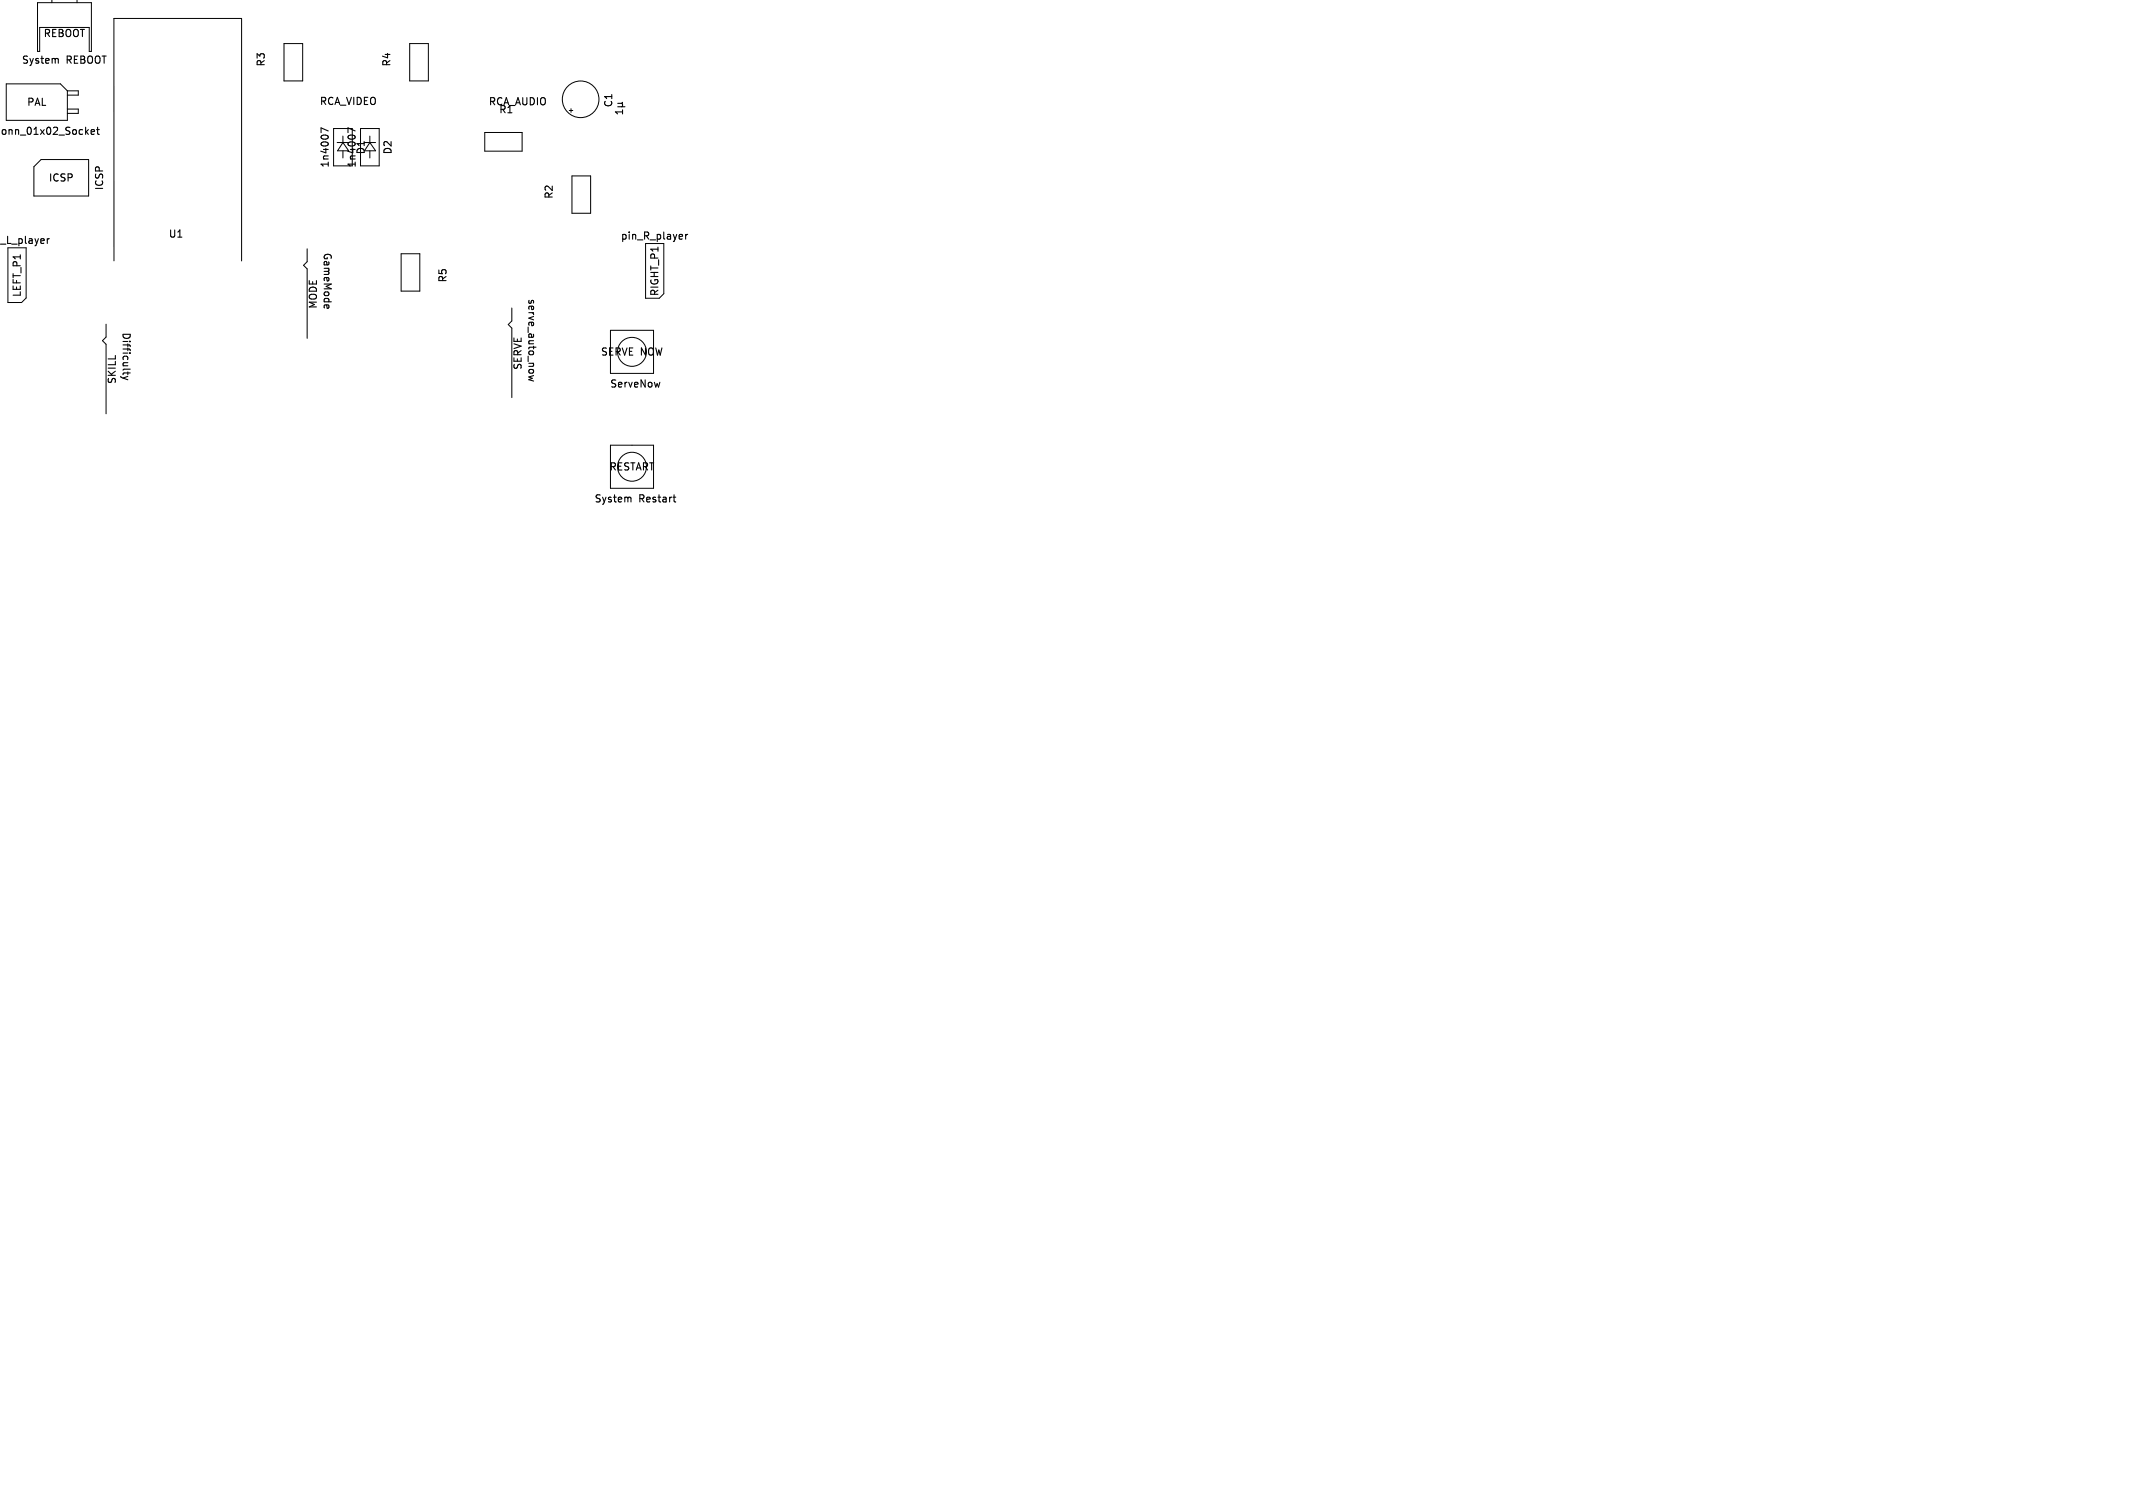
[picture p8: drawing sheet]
<svg xmlns="http://www.w3.org/2000/svg" width="297mm" height="210mm" viewBox="0 0 297 210" stroke-linecap="round" stroke-linejoin="round" font-family="sans-serif">
<g fill="none" stroke="#000" stroke-width=".15">
<path d="M8 8.1l.1 .2v.5M12.7 18.4l.5-.1-.1-.2-.3-.1-.1 .2v.5h.4M13.4 18h.4M13.6 17.7v.9l.2 .1M45.7 18.2l-1-.4v.7M49.5 18.2l-1-.4v.7M6 33.2l.2 .3-.5 .1M6.1 33.9h-.1M6.6 33.2v.7M6.9 33.2l-.3 .2M95 32.7v.2l-.4 .1M95.5 32.6v.7"/>
<path d="M95.8 32.6l-.3 .2M16.8 52.5l.3 .2M17.1 52.7l.7 .2M17.8 51.8v.4M17.8 52.4l-.7 .3M18.1 51.9h-.8l-.2 .3M45.1 42.8l.1 .1M45.5 42.5l.1 .4 .2-.1M74.3 52.3l-.7 .2 .5 .2-.5 .2 .7 .2M91.9 53.2l-.2 .7M87.7 69.2l.2 .2v.5M93.7 69.2h.4"/>
<path d="M93.9 69.9h.2"/>
</g>
<g fill="none" stroke="#000" stroke-width=".14">
<path d="M7.2 0v.4M10.7 0v.4M.9 11.7h7.5l1 1v4.1h-8.5zM5.2 .4h7.5v6.8h-.3v-3.4h-6.9v3.4h-.3zM9.4 12.7h1.5v.6h-1.5M9.4 15.2h1.5v.6h-1.5M39.5 6.1h2.6v5.2h-2.6zM46.4 17.9h2.6v5.2h-2.6zM46.9 19.9h1.6M47.7 19.9l.8 1.1h-1.5zM47.7 18.9v1M50.2 17.9h2.6v5.2h-2.6z"/>
<path d="M50.7 19.9h1.6M51.5 19.9l.8 1.1h-1.6zM51.5 18.9v1M57 6.1h2.6v5.2h-2.6zM67.5 18.5h5.2v2.6h-5.2zM79.3 15.4h.5M79.5 15.1v.5M1.1 34.5h2.5v7l-.6 .6h-1.9zM4.7 23.2l1-1h6.6v5.1h-7.6zM15.9 36.3v-33.7h17.7v33.7M42.8 34.6v1.8l-.5 .5 .5 .5v9.7M47.7 21v1"/>
<path d="M51.5 21v1M55.9 35.3h2.6v5.2h-2.6zM79.6 24.5h2.6v5.2h-2.6zM14.8 45.1v1.8l-.5 .5 .5 .5v9.7M71.3 42.9v1.8l-.5 .5 .5 .5v9.7M85 46h6v6h-6zM92.4 40.9v-7h-2.5v7.6h1.9M85 62h6v6h-6z"/>
<circle cx="80.8" cy="13.8" r="2.55"/>
<circle cx="88" cy="49" r="2.02"/>
<circle cx="88" cy="65" r="2.02"/>
</g>
<g font-size="1.4">
<text x="6" y="5.4">REBOOT</text>
<text x="2.9" y="9.1">System</text>
<text x="9.2" y="9.1">REBOOT</text>
<text x="37.1" y="9.4" transform="rotate(-90 37.1 9.4)">R3</text>
<text x="54.6" y="9.4" transform="rotate(-90 54.6 9.4)">R4</text>
<text x="3.7" y="14.9">PAL</text>
<text x="44.4" y="14.8">RCA_VIDEO</text>
<text x="68" y="14.9">RCA_AUDIO</text>
<text x="69.4" y="16">R1</text>
<text x="85.5" y="15.1" transform="rotate(-90 85.5 15.1)">C1</text>
<text x="87" y="16.2" transform="rotate(-90 87 16.2)">þÿ 1 µ</text>
<text x="0" y="19">onn_01x02_Socket</text>
<text x="46" y="23.5" transform="rotate(-90 46 23.5)">1n4007</text>
<text x="49.7" y="23.5" transform="rotate(-90 49.7 23.5)">1n4007</text>
<text x="51" y="21.6" transform="rotate(-90 51 21.6)">D1</text>
<text x="54.7" y="21.6" transform="rotate(-90 54.7 21.6)">D2</text>
<text x="6.7" y="25.5">ICSP</text>
<text x="14.6" y="26.6" transform="rotate(-90 14.6 26.6)">ICSP</text>
<text x="77.2" y="27.8" transform="rotate(-90 77.2 27.8)">R2</text>
<text x="-.5" y="34.2">_L_player</text>
<text x="23.4" y="33.3">U1</text>
<text x="44.9" y="35.1" transform="rotate(90 44.9 35.1)">GameMode</text>
<text x="86.3" y="33.6">pin_R_player</text>
<text x="3.1" y="41.5" transform="rotate(-90 3.1 41.5)">LEFT_P1</text>
<text x="62.4" y="39.4" transform="rotate(-90 62.4 39.4)">R5</text>
<text x="73.4" y="41.5" transform="rotate(90 73.4 41.5)">serve_auto_now</text>
<text x="91.9" y="41.4" transform="rotate(-90 91.9 41.4)">RIGHT_P1</text>
<text x="16.9" y="46.2" transform="rotate(90 16.9 46.2)">Difficulty</text>
<text x="44.3" y="43.1" transform="rotate(-90 44.3 43.1)">MODE</text>
<text x="16.3" y="53.6" transform="rotate(-90 16.3 53.6)">SKILL</text>
<text x="72.8" y="51.6" transform="rotate(-90 72.8 51.6)">SERVE</text>
<text x="83.6" y="49.7">SERVE NOW</text>
<text x="84.9" y="54.2">ServeNow</text>
<text x="84.8" y="65.7">RESTART</text>
<text x="82.7" y="70.2">System</text>
<text x="89" y="70.2">Restart</text>
</g>
</svg>
